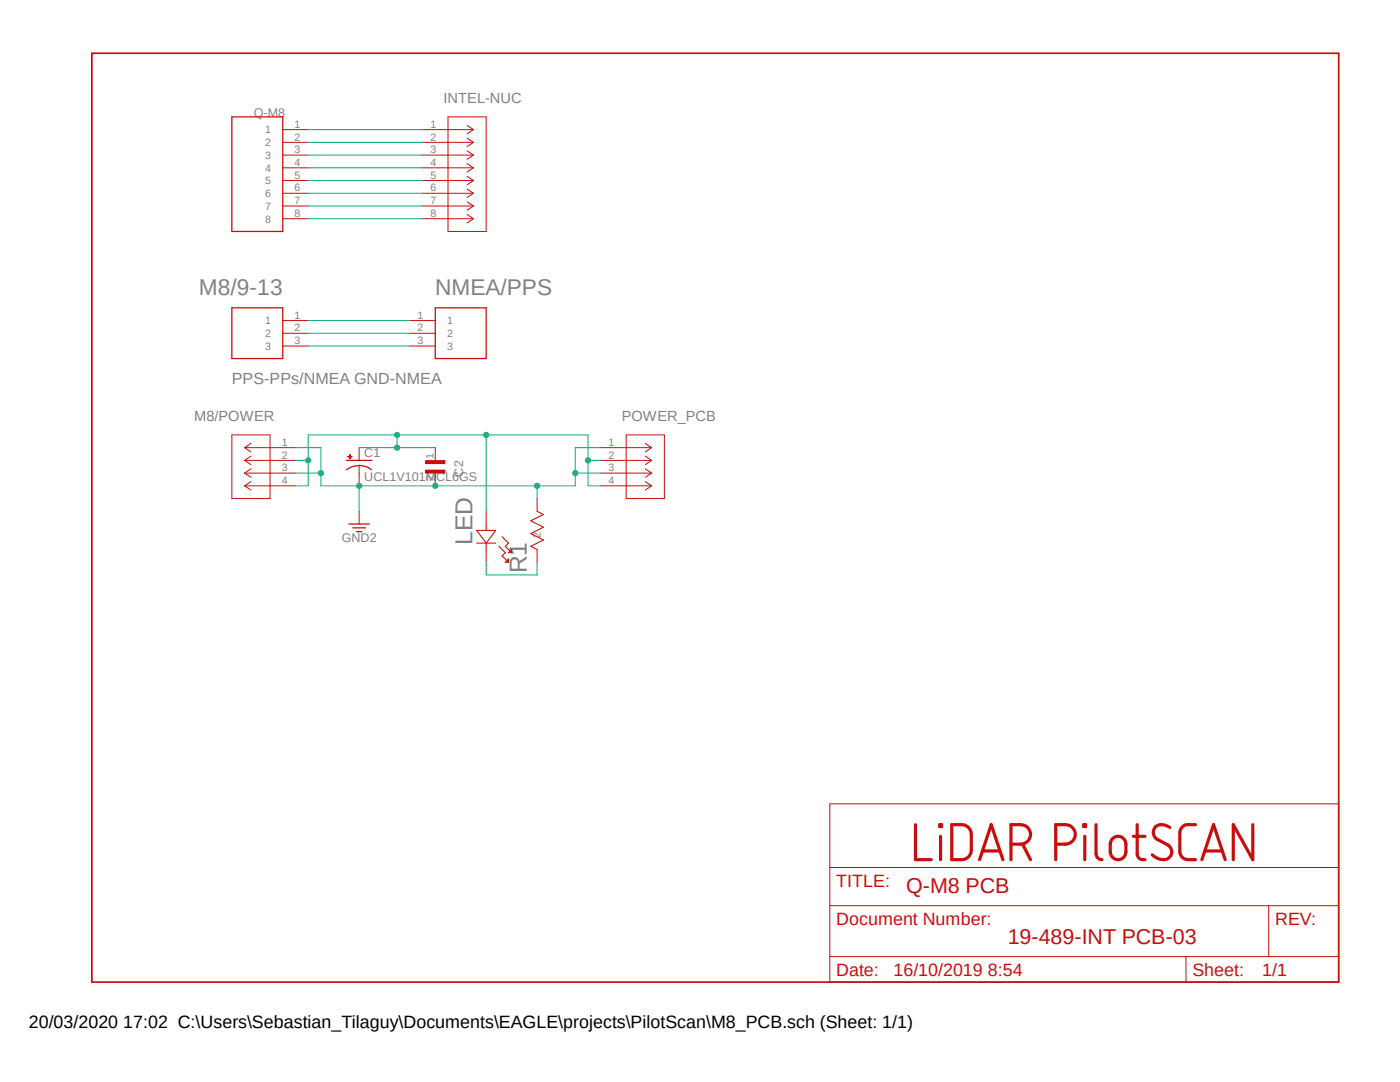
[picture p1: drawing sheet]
<?xml version="1.0" encoding="utf-8"?>
<!DOCTYPE eagle SYSTEM "eagle.dtd">
<!--
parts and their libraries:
SparkFun-PowerSymbols: Licensing: Creative Commons ShareAlike 4.0 International - https://creativecommons.org/licenses/by-sa/4.0
-->
<eagle version="9.4.2">
<drawing>
<settings>
<setting alwaysvectorfont="no"/>
<setting verticaltext="up"/>
</settings>
<grid distance="0.1" unitdist="inch" unit="inch" style="lines" multiple="1" display="no" altdistance="0.01" altunitdist="inch" altunit="inch"/>
<schematic xreflabel="%F%N/%S.%C%R" xrefpart="/%S.%C%R">
<libraries>
<library name="frame_Harold">
<symbols>
<symbol name="LETTER_L">
<frame x1="0" y1="0" x2="248.92" y2="185.42" columns="12" rows="17" layer="94" border-left="no" border-top="no" border-right="no" border-bottom="no"/>
</symbol>
<symbol name="DOCFIELD">
<wire x1="0" y1="0" x2="71.12" y2="0" width="0.1016" layer="94"/>
<wire x1="101.6" y1="15.24" x2="87.63" y2="15.24" width="0.1016" layer="94"/>
<wire x1="0" y1="0" x2="0" y2="5.08" width="0.1016" layer="94"/>
<wire x1="0" y1="5.08" x2="71.12" y2="5.08" width="0.1016" layer="94"/>
<wire x1="0" y1="5.08" x2="0" y2="15.24" width="0.1016" layer="94"/>
<wire x1="101.6" y1="15.24" x2="101.6" y2="5.08" width="0.1016" layer="94"/>
<wire x1="71.12" y1="5.08" x2="71.12" y2="0" width="0.1016" layer="94"/>
<wire x1="71.12" y1="5.08" x2="87.63" y2="5.08" width="0.1016" layer="94"/>
<wire x1="71.12" y1="0" x2="101.6" y2="0" width="0.1016" layer="94"/>
<wire x1="87.63" y1="15.24" x2="87.63" y2="5.08" width="0.1016" layer="94"/>
<wire x1="87.63" y1="15.24" x2="0" y2="15.24" width="0.1016" layer="94"/>
<wire x1="87.63" y1="5.08" x2="101.6" y2="5.08" width="0.1016" layer="94"/>
<wire x1="101.6" y1="5.08" x2="101.6" y2="0" width="0.1016" layer="94"/>
<wire x1="0" y1="15.24" x2="0" y2="22.86" width="0.1016" layer="94"/>
<wire x1="101.6" y1="35.56" x2="0" y2="35.56" width="0.1016" layer="94"/>
<wire x1="101.6" y1="35.56" x2="101.6" y2="22.86" width="0.1016" layer="94"/>
<wire x1="0" y1="22.86" x2="101.6" y2="22.86" width="0.1016" layer="94"/>
<wire x1="0" y1="22.86" x2="0" y2="35.56" width="0.1016" layer="94"/>
<wire x1="101.6" y1="22.86" x2="101.6" y2="15.24" width="0.1016" layer="94"/>
<text x="1.27" y="1.27" size="2.54" layer="94">Date:</text>
<text x="12.7" y="1.27" size="2.54" layer="94">&gt;LAST_DATE_TIME</text>
<text x="72.39" y="1.27" size="2.54" layer="94">Sheet:</text>
<text x="86.36" y="1.27" size="2.54" layer="94">&gt;SHEET</text>
<text x="88.9" y="11.43" size="2.54" layer="94">REV:</text>
<text x="1.27" y="19.05" size="2.54" layer="94">TITLE:</text>
<text x="1.27" y="11.43" size="2.54" layer="94">Document Number:</text>
<text x="50.8" y="27.94" size="7.62" layer="94" font="vector" align="center">LiDAR PilotSCAN</text>
<text x="15.24" y="17.78" size="3.048" layer="94">Q-M8 PCB</text>
<text x="35.56" y="7.62" size="3.048" layer="94">19-489-INT PCB-03</text>
</symbol>
</symbols>
<devicesets>
<deviceset name="LETTER_L_2" prefix="FRAME" uservalue="yes">
<gates>
<gate name="G$1" symbol="LETTER_L" x="0" y="0"/>
<gate name="G$2" symbol="DOCFIELD" x="147.32" y="0" addlevel="must"/>
</gates>
<devices>
<device name="">
<technologies>
<technology name=""/>
</technologies>
</device>
</devices>
</deviceset>
</devicesets>
</library>
<library name="0955032881">
<symbols>
<symbol name="0955032881">
<pin name="1" x="0" y="0" visible="pad" length="middle" direction="pas"/>
<pin name="2" x="0" y="-2.54" visible="pad" length="middle" direction="pas"/>
<pin name="3" x="0" y="-5.08" visible="pad" length="middle" direction="pas"/>
<pin name="4" x="0" y="-7.62" visible="pad" length="middle" direction="pas"/>
<pin name="5" x="0" y="-10.16" visible="pad" length="middle" direction="pas"/>
<pin name="6" x="0" y="-12.7" visible="pad" length="middle" direction="pas"/>
<pin name="7" x="0" y="-15.24" visible="pad" length="middle" direction="pas"/>
<pin name="8" x="0" y="-17.78" visible="pad" length="middle" direction="pas"/>
<wire x1="10.16" y1="0" x2="5.08" y2="0" width="0.1524" layer="94"/>
<wire x1="10.16" y1="-2.54" x2="5.08" y2="-2.54" width="0.1524" layer="94"/>
<wire x1="10.16" y1="-5.08" x2="5.08" y2="-5.08" width="0.1524" layer="94"/>
<wire x1="10.16" y1="-7.62" x2="5.08" y2="-7.62" width="0.1524" layer="94"/>
<wire x1="10.16" y1="-10.16" x2="5.08" y2="-10.16" width="0.1524" layer="94"/>
<wire x1="10.16" y1="-12.7" x2="5.08" y2="-12.7" width="0.1524" layer="94"/>
<wire x1="10.16" y1="-15.24" x2="5.08" y2="-15.24" width="0.1524" layer="94"/>
<wire x1="10.16" y1="-17.78" x2="5.08" y2="-17.78" width="0.1524" layer="94"/>
<wire x1="10.16" y1="0" x2="8.89" y2="0.8382" width="0.1524" layer="94"/>
<wire x1="10.16" y1="-2.54" x2="8.89" y2="-1.7018" width="0.1524" layer="94"/>
<wire x1="10.16" y1="-5.08" x2="8.89" y2="-4.2418" width="0.1524" layer="94"/>
<wire x1="10.16" y1="-7.62" x2="8.89" y2="-6.7818" width="0.1524" layer="94"/>
<wire x1="10.16" y1="-10.16" x2="8.89" y2="-9.3218" width="0.1524" layer="94"/>
<wire x1="10.16" y1="-12.7" x2="8.89" y2="-11.8618" width="0.1524" layer="94"/>
<wire x1="10.16" y1="-15.24" x2="8.89" y2="-14.4018" width="0.1524" layer="94"/>
<wire x1="10.16" y1="-17.78" x2="8.89" y2="-16.9418" width="0.1524" layer="94"/>
<wire x1="10.16" y1="0" x2="8.89" y2="-0.8382" width="0.1524" layer="94"/>
<wire x1="10.16" y1="-2.54" x2="8.89" y2="-3.3782" width="0.1524" layer="94"/>
<wire x1="10.16" y1="-5.08" x2="8.89" y2="-5.9182" width="0.1524" layer="94"/>
<wire x1="10.16" y1="-7.62" x2="8.89" y2="-8.4582" width="0.1524" layer="94"/>
<wire x1="10.16" y1="-10.16" x2="8.89" y2="-10.9982" width="0.1524" layer="94"/>
<wire x1="10.16" y1="-12.7" x2="8.89" y2="-13.5382" width="0.1524" layer="94"/>
<wire x1="10.16" y1="-15.24" x2="8.89" y2="-16.0782" width="0.1524" layer="94"/>
<wire x1="10.16" y1="-17.78" x2="8.89" y2="-18.6182" width="0.1524" layer="94"/>
<wire x1="5.08" y1="2.54" x2="5.08" y2="-20.32" width="0.1524" layer="94"/>
<wire x1="5.08" y1="-20.32" x2="12.7" y2="-20.32" width="0.1524" layer="94"/>
<wire x1="12.7" y1="-20.32" x2="12.7" y2="2.54" width="0.1524" layer="94"/>
<wire x1="12.7" y1="2.54" x2="5.08" y2="2.54" width="0.1524" layer="94"/>
<text x="4.1656" y="5.3086" size="2.0828" layer="95" ratio="6" rot="SR0">&gt;Name</text>
</symbol>
</symbols>
<devicesets>
<deviceset name="LLC" prefix="J">
<gates>
<gate name="A" symbol="0955032881" x="0" y="0"/>
</gates>
<devices>
<device name="" package="0955032881">
<connects>
<connect gate="A" pin="1" pad="1"/>
<connect gate="A" pin="2" pad="2"/>
<connect gate="A" pin="3" pad="3"/>
<connect gate="A" pin="4" pad="4"/>
<connect gate="A" pin="5" pad="5"/>
<connect gate="A" pin="6" pad="6"/>
<connect gate="A" pin="7" pad="7"/>
<connect gate="A" pin="8" pad="8"/>
</connects>
<technologies>
<technology name="">
<attribute name="MANUFACTURER_PART_NUMBER" value="LLC" constant="no"/>
<attribute name="VENDOR" value="Molex Connector Corporation" constant="no"/>
</technology>
</technologies>
</device>
</devices>
</deviceset>
</devicesets>
</library>
<library name="292133-8">
<symbols>
<symbol name="292133-8">
<wire x1="-5.08" y1="-10.16" x2="-5.08" y2="12.7" width="0.254" layer="94"/>
<wire x1="-5.08" y1="12.7" x2="5.08" y2="12.7" width="0.254" layer="94"/>
<wire x1="5.08" y1="12.7" x2="5.08" y2="-10.16" width="0.254" layer="94"/>
<wire x1="5.08" y1="-10.16" x2="-5.08" y2="-10.16" width="0.254" layer="94"/>
<text x="-5.58" y="12.7" size="1.778" layer="95">&gt;NAME</text>
<text x="-5.08" y="-12.7" size="1.778" layer="96">&gt;VALUE</text>
<pin name="1" x="-10.16" y="10.16" length="middle" direction="pas"/>
<pin name="2" x="-10.16" y="7.62" length="middle" direction="pas"/>
<pin name="3" x="-10.16" y="5.08" length="middle" direction="pas"/>
<pin name="4" x="-10.16" y="2.54" length="middle" direction="pas"/>
<pin name="5" x="-10.16" y="0" length="middle" direction="pas"/>
<pin name="6" x="-10.16" y="-2.54" length="middle" direction="pas"/>
<pin name="7" x="-10.16" y="-5.08" length="middle" direction="pas"/>
<pin name="8" x="-10.16" y="-7.62" length="middle" direction="pas"/>
</symbol>
</symbols>
<devicesets>
<deviceset name="292133-8" prefix="J">
<gates>
<gate name="G$1" symbol="292133-8" x="0" y="0"/>
</gates>
<devices>
<device name="" package="TE_292133-8">
<connects>
<connect gate="G$1" pin="1" pad="1"/>
<connect gate="G$1" pin="2" pad="2"/>
<connect gate="G$1" pin="3" pad="3"/>
<connect gate="G$1" pin="4" pad="4"/>
<connect gate="G$1" pin="5" pad="5"/>
<connect gate="G$1" pin="6" pad="6"/>
<connect gate="G$1" pin="7" pad="7"/>
<connect gate="G$1" pin="8" pad="8"/>
</connects>
<technologies>
<technology name="">
<attribute name="COMMENT" value="292133-8"/>
<attribute name="DESCRIPTION" value=" AMP CT 8 Position Through Hole Single Row Vertical Wire to Board Shrouded Header "/>
<attribute name="DIGI-KEY_PART_NUMBER" value="A100950-ND"/>
<attribute name="DIGI-KEY_PURCHASE_URL" value="https://www.digikey.com/product-detail/en/te-connectivity-amp-connectors/292133-8/A100950-ND/2272959?utm_source=snapeda&amp;utm_medium=aggregator&amp;utm_campaign=symbol"/>
<attribute name="EU_ROHS_COMPLIANCE" value="Compliant"/>
<attribute name="MF" value="TE Connectivity"/>
<attribute name="MP" value="292133-8"/>
<attribute name="PACKAGE" value="None"/>
<attribute name="TE_PURCHASE_URL" value="https://www.te.com/usa-en/product-292133-8.html?te_bu=Cor&amp;te_type=disp&amp;te_campaign=seda_glo_cor-seda-global-disp-prtnr-fy19-seda-model-bom-cta_sma-317_1&amp;elqCampaignId=32493"/>
</technology>
</technologies>
</device>
</devices>
</deviceset>
</devicesets>
</library>
<library name="1-2834021-3">
<symbols>
<symbol name="1-2834021-3">
<wire x1="-5.08" y1="5.08" x2="5.08" y2="5.08" width="0.254" layer="94"/>
<wire x1="5.08" y1="5.08" x2="5.08" y2="-5.08" width="0.254" layer="94"/>
<wire x1="5.08" y1="-5.08" x2="-5.08" y2="-5.08" width="0.254" layer="94"/>
<wire x1="-5.08" y1="-5.08" x2="-5.08" y2="5.08" width="0.254" layer="94"/>
<text x="-5.083559375" y="7.625340625" size="3.228059375" layer="95">&gt;NAME</text>
<text x="-5.08631875" y="-10.1726" size="3.22981875" layer="96">&gt;VALUE</text>
<pin name="1" x="-10.16" y="2.54" length="middle" direction="pas"/>
<pin name="2" x="-10.16" y="0" length="middle" direction="pas"/>
<pin name="3" x="-10.16" y="-2.54" length="middle" direction="pas"/>
</symbol>
</symbols>
<devicesets>
<deviceset name="1-2834021-3" prefix="J">
<gates>
<gate name="G$1" symbol="1-2834021-3" x="0" y="0"/>
</gates>
<devices>
<device name="" package="CONN_1-2834021-3">
<connects>
<connect gate="G$1" pin="1" pad="1"/>
<connect gate="G$1" pin="2" pad="2"/>
<connect gate="G$1" pin="3" pad="3"/>
</connects>
<technologies>
<technology name="">
<attribute name="COMMENT" value="1-2834021-3"/>
<attribute name="DESCRIPTION" value=" Conn PC Terminal Block RCP 3 POS 2.5mm Solder ST Thru-Hole 5A/Contact Box/Carton "/>
<attribute name="DIGI-KEY_PART_NUMBER" value="A123845-ND"/>
<attribute name="DIGI-KEY_PURCHASE_URL" value="https://www.digikey.com.co/product-detail/en/te-connectivity-amp-connectors/1-2834021-3/A123845-ND/5872961?utm_source=snapeda&amp;utm_medium=aggregator&amp;utm_campaign=symbol"/>
<attribute name="MF" value="TE Connectivity"/>
<attribute name="MP" value="1-2834021-3"/>
<attribute name="PACKAGE" value="None"/>
<attribute name="TE_PURCHASE_URL" value="https://www.te.com/usa-en/product-1-2834021-3.html?te_bu=Cor&amp;te_type=disp&amp;te_campaign=seda_glo_cor-seda-global-disp-prtnr-fy19-seda-model-bom-cta_sma-317_1&amp;elqCampaignId=32493"/>
</technology>
</technologies>
</device>
</devices>
</deviceset>
</devicesets>
</library>
<library name="3-794630-4">
<symbols>
<symbol name="CON4_2X2_P3MM_VMNL2">
<pin name="1" x="0" y="0" visible="pad" length="middle" direction="pas"/>
<pin name="2" x="0" y="-2.54" visible="pad" length="middle" direction="pas"/>
<pin name="3" x="0" y="-5.08" visible="pad" length="middle" direction="pas"/>
<pin name="4" x="0" y="-7.62" visible="pad" length="middle" direction="pas"/>
<wire x1="10.16" y1="0" x2="5.08" y2="0" width="0.1524" layer="94"/>
<wire x1="10.16" y1="-2.54" x2="5.08" y2="-2.54" width="0.1524" layer="94"/>
<wire x1="10.16" y1="-5.08" x2="5.08" y2="-5.08" width="0.1524" layer="94"/>
<wire x1="10.16" y1="-7.62" x2="5.08" y2="-7.62" width="0.1524" layer="94"/>
<wire x1="10.16" y1="0" x2="8.89" y2="0.8382" width="0.1524" layer="94"/>
<wire x1="10.16" y1="-2.54" x2="8.89" y2="-1.7018" width="0.1524" layer="94"/>
<wire x1="10.16" y1="-5.08" x2="8.89" y2="-4.2418" width="0.1524" layer="94"/>
<wire x1="10.16" y1="-7.62" x2="8.89" y2="-6.7818" width="0.1524" layer="94"/>
<wire x1="10.16" y1="0" x2="8.89" y2="-0.8382" width="0.1524" layer="94"/>
<wire x1="10.16" y1="-2.54" x2="8.89" y2="-3.3782" width="0.1524" layer="94"/>
<wire x1="10.16" y1="-5.08" x2="8.89" y2="-5.9182" width="0.1524" layer="94"/>
<wire x1="10.16" y1="-7.62" x2="8.89" y2="-8.4582" width="0.1524" layer="94"/>
<wire x1="5.08" y1="2.54" x2="5.08" y2="-10.16" width="0.1524" layer="94"/>
<wire x1="5.08" y1="-10.16" x2="12.7" y2="-10.16" width="0.1524" layer="94"/>
<wire x1="12.7" y1="-10.16" x2="12.7" y2="2.54" width="0.1524" layer="94"/>
<wire x1="12.7" y1="2.54" x2="5.08" y2="2.54" width="0.1524" layer="94"/>
<text x="4.1656" y="5.3086" size="2.0828" layer="95" ratio="6" rot="SR0">&gt;Name</text>
</symbol>
</symbols>
<devicesets>
<deviceset name="3-794630-4" prefix="J">
<gates>
<gate name="A" symbol="CON4_2X2_P3MM_VMNL2" x="0" y="0"/>
</gates>
<devices>
<device name="" package="CON4_2X2_P3MM_VMNL2">
<connects>
<connect gate="A" pin="1" pad="1"/>
<connect gate="A" pin="2" pad="2"/>
<connect gate="A" pin="3" pad="3"/>
<connect gate="A" pin="4" pad="4"/>
</connects>
<technologies>
<technology name="">
<attribute name="MANUFACTURER_PART_NUMBER" value="37946304" constant="no"/>
<attribute name="VENDOR" value="TE Connectivity" constant="no"/>
</technology>
</technologies>
</device>
</devices>
</deviceset>
</devicesets>
</library>
<library name="UCL1V101MCL6GS">
<symbols>
<symbol name="CL10A475MQ8NNNC">
<wire x1="-2.54" y1="0" x2="2.54" y2="0" width="0.254" layer="94"/>
<wire x1="0" y1="-1.016" x2="0" y2="-2.54" width="0.1524" layer="94"/>
<wire x1="0" y1="-1" x2="2.4892" y2="-1.8542" width="0.254" layer="94" curve="-37.878202"/>
<wire x1="-2.4669" y1="-1.8504" x2="0" y2="-1.0161" width="0.254" layer="94" curve="-37.376341"/>
<text x="1.016" y="0.635" size="1.778" layer="95">&gt;NAME</text>
<text x="1.016" y="-4.191" size="1.778" layer="96">&gt;VALUE</text>
<rectangle x1="-2.253" y1="0.668" x2="-1.364" y2="0.795" layer="94"/>
<rectangle x1="-1.872" y1="0.287" x2="-1.745" y2="1.176" layer="94"/>
<pin name="+" x="0" y="2.54" visible="off" length="short" direction="pas" swaplevel="1" rot="R270"/>
<pin name="-" x="0" y="-5.08" visible="off" length="short" direction="pas" swaplevel="1" rot="R90"/>
</symbol>
</symbols>
<devicesets>
<deviceset name="UCL1V101MCL6GS" prefix="C">
<gates>
<gate name="A" symbol="CL10A475MQ8NNNC" x="0" y="0"/>
</gates>
<devices>
<device name="" package="U2-K">
<connects>
<connect gate="A" pin="+" pad="1"/>
<connect gate="A" pin="-" pad="2"/>
</connects>
<technologies>
<technology name="">
<attribute name="MANUFACTURER_PART_NUMBER" value="UCL1V101MCL6GS" constant="no"/>
<attribute name="VENDOR" value="Nichicon" constant="no"/>
</technology>
</technologies>
</device>
<device name="U2-K-M" package="U2-K-M">
<technologies>
<technology name="">
<attribute name="MANUFACTURER_PART_NUMBER" value="UCL1V101MCL6GS" constant="no"/>
<attribute name="VENDOR" value="Nichicon" constant="no"/>
</technology>
</technologies>
</device>
<device name="U2-K-L" package="U2-K-L">
<technologies>
<technology name="">
<attribute name="MANUFACTURER_PART_NUMBER" value="UCL1V101MCL6GS" constant="no"/>
<attribute name="VENDOR" value="Nichicon" constant="no"/>
</technology>
</technologies>
</device>
</devices>
</deviceset>
</devicesets>
</library>
<library name="GRM033R6YA104KE14D">
<symbols>
<symbol name="GRM033R6YA104KE14D">
<text x="0" y="3.81093125" size="1.77843125" layer="95">&gt;NAME</text>
<text x="0" y="-5.08848125" size="1.78096875" layer="96">&gt;VALUE</text>
<rectangle x1="0" y1="-1.906859375" x2="0.635" y2="1.905" layer="94"/>
<rectangle x1="1.90685" y1="-1.90685" x2="2.54" y2="1.905" layer="94"/>
<pin name="2" x="5.08" y="0" visible="pad" length="short" direction="pas" rot="R180"/>
<pin name="1" x="-2.54" y="0" visible="pad" length="short" direction="pas"/>
</symbol>
</symbols>
<devicesets>
<deviceset name="GRM033R6YA104KE14D" prefix="C">
<gates>
<gate name="G$1" symbol="GRM033R6YA104KE14D" x="0" y="0"/>
</gates>
<devices>
<device name="" package="CAPC0603X33N">
<connects>
<connect gate="G$1" pin="1" pad="1"/>
<connect gate="G$1" pin="2" pad="2"/>
</connects>
<technologies>
<technology name="">
<attribute name="DESCRIPTION" value=" Cap 0.1uf 35vdc X5r 10% Smd 0201 Paper Tape "/>
<attribute name="DIGI-KEY_PART_NUMBER" value="490-10430-1-ND"/>
<attribute name="DIGI-KEY_PURCHASE_URL" value="https://www.digikey.com.co/product-detail/en/murata-electronics/GRM033R6YA104KE14D/490-10430-1-ND/5026320?utm_source=snapeda&amp;utm_medium=aggregator&amp;utm_campaign=symbol"/>
<attribute name="MF" value="Murata Electronics"/>
<attribute name="MP" value="GRM033R6YA104KE14D"/>
<attribute name="PACKAGE" value="0603 Taiyo Yuden"/>
</technology>
</technologies>
</device>
</devices>
</deviceset>
</devicesets>
</library>
<library name="VLMC3100-GS08">
<symbols>
<symbol name="LED">
<pin name="2" x="0" y="0" visible="off" length="short" direction="pas"/>
<pin name="1" x="10.16" y="0" visible="off" length="short" direction="pas" rot="R180"/>
<wire x1="3.81" y1="1.905" x2="3.81" y2="0" width="0.2032" layer="94"/>
<wire x1="3.81" y1="0" x2="3.81" y2="-1.905" width="0.2032" layer="94"/>
<wire x1="2.54" y1="0" x2="3.81" y2="0" width="0.2032" layer="94"/>
<wire x1="6.35" y1="-1.905" x2="6.35" y2="0" width="0.2032" layer="94"/>
<wire x1="6.35" y1="0" x2="6.35" y2="1.905" width="0.2032" layer="94"/>
<wire x1="6.35" y1="0" x2="7.62" y2="0" width="0.2032" layer="94"/>
<wire x1="6.35" y1="4.445" x2="6.985" y2="3.81" width="0.2032" layer="94"/>
<wire x1="6.985" y1="3.81" x2="8.255" y2="5.08" width="0.2032" layer="94"/>
<wire x1="8.255" y1="3.81" x2="8.89" y2="3.175" width="0.2032" layer="94"/>
<wire x1="8.89" y1="3.175" x2="10.16" y2="4.445" width="0.2032" layer="94"/>
<wire x1="8.255" y1="5.08" x2="7.62" y2="5.08" width="0.2032" layer="94"/>
<wire x1="7.62" y1="5.08" x2="8.255" y2="4.445" width="0.2032" layer="94"/>
<wire x1="8.255" y1="4.445" x2="8.255" y2="5.08" width="0.2032" layer="94"/>
<wire x1="10.16" y1="4.445" x2="9.525" y2="4.445" width="0.2032" layer="94"/>
<wire x1="9.525" y1="4.445" x2="10.16" y2="3.81" width="0.2032" layer="94"/>
<wire x1="10.16" y1="3.81" x2="10.16" y2="4.445" width="0.2032" layer="94"/>
<wire x1="6.985" y1="2.54" x2="8.255" y2="3.81" width="0.2032" layer="94"/>
<wire x1="6.35" y1="0" x2="3.81" y2="1.905" width="0.2032" layer="94"/>
<wire x1="3.81" y1="-1.905" x2="6.35" y2="0" width="0.2032" layer="94"/>
<wire x1="5.08" y1="3.175" x2="6.35" y2="4.445" width="0.2032" layer="94"/>
<text x="-3.8862" y="-9.3472" size="3.4798" layer="96" ratio="10" rot="SR0">&gt;Value</text>
<text x="-2.8194" y="-6.1976" size="3.4798" layer="95" ratio="10" rot="SR0">&gt;Name</text>
</symbol>
</symbols>
<devicesets>
<deviceset name="VLMC3100-GS08" prefix="CR">
<gates>
<gate name="A" symbol="LED" x="0" y="0"/>
</gates>
<devices>
<device name="" package="LED_PLCC_VSMB">
<connects>
<connect gate="A" pin="1" pad="1"/>
<connect gate="A" pin="2" pad="2"/>
</connects>
<technologies>
<technology name="">
<attribute name="MANUFACTURER_PART_NUMBER" value="VLMC3100GS08" constant="no"/>
<attribute name="VENDOR" value="Vishay" constant="no"/>
</technology>
</technologies>
</device>
<device name="LED_PLCC_VSMB-M" package="LED_PLCC_VSMB-M">
<connects>
<connect gate="A" pin="1" pad="1"/>
<connect gate="A" pin="2" pad="2"/>
</connects>
<technologies>
<technology name="">
<attribute name="MANUFACTURER_PART_NUMBER" value="VLMC3100GS08" constant="no"/>
<attribute name="VENDOR" value="Vishay" constant="no"/>
</technology>
</technologies>
</device>
<device name="LED_PLCC_VSMB-L" package="LED_PLCC_VSMB-L">
<connects>
<connect gate="A" pin="1" pad="1"/>
<connect gate="A" pin="2" pad="2"/>
</connects>
<technologies>
<technology name="">
<attribute name="MANUFACTURER_PART_NUMBER" value="VLMC3100GS08" constant="no"/>
<attribute name="VENDOR" value="Vishay" constant="no"/>
</technology>
</technologies>
</device>
</devices>
</deviceset>
</devicesets>
</library>
<library name="CRCW04026k80FKEDHP">
<symbols>
<symbol name="RES">
<pin name="2" x="0" y="0" visible="pin" length="short" direction="pas" swaplevel="1"/>
<pin name="1" x="12.7" y="0" visible="off" length="short" direction="pas" rot="R180"/>
<wire x1="3.175" y1="1.27" x2="4.445" y2="-1.27" width="0.2032" layer="94"/>
<wire x1="4.445" y1="-1.27" x2="5.715" y2="1.27" width="0.2032" layer="94"/>
<wire x1="5.715" y1="1.27" x2="6.985" y2="-1.27" width="0.2032" layer="94"/>
<wire x1="6.985" y1="-1.27" x2="8.255" y2="1.27" width="0.2032" layer="94"/>
<wire x1="8.255" y1="1.27" x2="9.525" y2="-1.27" width="0.2032" layer="94"/>
<wire x1="2.54" y1="0" x2="3.175" y2="1.27" width="0.2032" layer="94"/>
<wire x1="9.525" y1="-1.27" x2="10.16" y2="0" width="0.2032" layer="94"/>
<text x="-2.6162" y="-5.5372" size="3.4798" layer="96" ratio="10" rot="SR0">&gt;Value</text>
<text x="-2.1844" y="2.0828" size="3.4798" layer="95" ratio="10" rot="SR0">&gt;Name</text>
</symbol>
</symbols>
<devicesets>
<deviceset name="CRCW04026K80FKEDHP" prefix="R">
<gates>
<gate name="A" symbol="RES" x="0" y="0" swaplevel="1"/>
</gates>
<devices>
<device name="" package="RES_CRCW_0402">
<connects>
<connect gate="A" pin="1" pad="1"/>
<connect gate="A" pin="2" pad="2"/>
</connects>
<technologies>
<technology name="">
<attribute name="MANUFACTURER_PART_NUMBER" value="CRCW04026K80FKEDHP" constant="no"/>
<attribute name="VENDOR" value="Vishay" constant="no"/>
</technology>
</technologies>
</device>
<device name="RES_CRCW_0402-M" package="RES_CRCW_0402-M">
<connects>
<connect gate="A" pin="1" pad="1"/>
<connect gate="A" pin="2" pad="2"/>
</connects>
<technologies>
<technology name="">
<attribute name="MANUFACTURER_PART_NUMBER" value="CRCW04026K80FKEDHP" constant="no"/>
<attribute name="VENDOR" value="Vishay" constant="no"/>
</technology>
</technologies>
</device>
<device name="RES_CRCW_0402-L" package="RES_CRCW_0402-L">
<connects>
<connect gate="A" pin="1" pad="1"/>
<connect gate="A" pin="2" pad="2"/>
</connects>
<technologies>
<technology name="">
<attribute name="MANUFACTURER_PART_NUMBER" value="CRCW04026K80FKEDHP" constant="no"/>
<attribute name="VENDOR" value="Vishay" constant="no"/>
</technology>
</technologies>
</device>
</devices>
</deviceset>
</devicesets>
</library>
<library name="SparkFun-PowerSymbols">
<symbols>
<symbol name="GND">
<pin name="3.3V" x="0" y="2.54" visible="off" length="short" direction="sup" rot="R270"/>
<wire x1="-2.032" y1="0" x2="2.032" y2="0" width="0.254" layer="94"/>
<wire x1="-1.27" y1="-0.762" x2="1.27" y2="-0.762" width="0.254" layer="94"/>
<wire x1="-0.508" y1="-1.524" x2="0.508" y2="-1.524" width="0.254" layer="94"/>
<text x="0" y="-1.778" size="1.778" layer="96" align="top-center">&gt;VALUE</text>
</symbol>
</symbols>
<devicesets>
<deviceset name="GND2" prefix="GND">
<gates>
<gate name="G$1" symbol="GND" x="2.54" y="0"/>
</gates>
<devices>
<device name="">
<technologies>
<technology name=""/>
</technologies>
</device>
</devices>
</deviceset>
</devicesets>
</library>
</libraries>
<attributes>
</attributes>
<variantdefs>
</variantdefs>
<classes>
<class number="0" name="default" width="0.254" drill="0.508">
<clearance class="0" value="0.254"/>
</class>
<class number="1" name="Style_1" width="1.524" drill="0.254">
</class>
</classes>
<parts>
<part name="FRAME1" library="frame_Harold" deviceset="LETTER_L_2" device=""/>
<part name="INTEL-NUC" library="0955032881" deviceset="LLC" device="" override_package3d_urn="urn:adsk.eagle:package:12809159/2" override_package_urn="urn:adsk.eagle:footprint:12809160/1"/>
<part name="Q-M8" library="292133-8" deviceset="292133-8" device="" override_package3d_urn="urn:adsk.eagle:package:12809167/2" override_package_urn="urn:adsk.eagle:footprint:12809168/1"/>
<part name="M8/9-13" library="1-2834021-3" deviceset="1-2834021-3" device="" override_package3d_urn="urn:adsk.eagle:package:13009349/2" override_package_urn="urn:adsk.eagle:footprint:13009351/1"/>
<part name="NMEA/PPS" library="1-2834021-3" deviceset="1-2834021-3" device="" override_package3d_urn="urn:adsk.eagle:package:13009352/2" override_package_urn="urn:adsk.eagle:footprint:13009353/1"/>
<part name="M8/POWER" library="3-794630-4" deviceset="3-794630-4" device="" override_package3d_urn="urn:adsk.eagle:package:12809122/2" override_package_urn="urn:adsk.eagle:footprint:12809123/1"/>
<part name="POWER_PCB" library="3-794630-4" deviceset="3-794630-4" device="" override_package3d_urn="urn:adsk.eagle:package:12809118/2" override_package_urn="urn:adsk.eagle:footprint:12809119/1"/>
<part name="C1" library="UCL1V101MCL6GS" deviceset="UCL1V101MCL6GS" device="" override_package3d_urn="urn:adsk.eagle:package:13009362/2" override_package_urn="urn:adsk.eagle:footprint:13009363/1"/>
<part name="C2" library="GRM033R6YA104KE14D" deviceset="GRM033R6YA104KE14D" device=""/>
<part name="LED" library="VLMC3100-GS08" deviceset="VLMC3100-GS08" device=""/>
<part name="R1" library="CRCW04026k80FKEDHP" deviceset="CRCW04026K80FKEDHP" device=""/>
<part name="GND1" library="SparkFun-PowerSymbols" deviceset="GND2" device=""/>
</parts>
<sheets>
<sheet>
<plain>
<text x="-88.9" y="38.1" size="2.286" layer="97">PPS-PPs/NMEA GND-NMEA</text>
</plain>
<instances>
<instance part="FRAME1" gate="G$1" x="-116.84" y="-81.28" smashed="yes"/>
<instance part="FRAME1" gate="G$2" x="30.48" y="-81.28" smashed="yes">
<attribute name="LAST_DATE_TIME" x="43.18" y="-80.01" size="2.54" layer="94"/>
<attribute name="SHEET" x="116.84" y="-80.01" size="2.54" layer="94"/>
</instance>
<instance part="INTEL-NUC" gate="A" x="-50.8" y="88.9" smashed="yes">
<attribute name="NAME" x="-46.6344" y="94.2086" size="2.0828" layer="95" ratio="6" rot="SR0"/>
</instance>
<instance part="Q-M8" gate="G$1" x="-83.82" y="78.74" smashed="yes" rot="MR0">
<attribute name="NAME" x="-78.24" y="91.44" size="1.778" layer="95" rot="MR0"/>
</instance>
<instance part="M8/9-13" gate="G$1" x="-83.82" y="48.26" smashed="yes" rot="MR0">
<attribute name="NAME" x="-78.736440625" y="55.885340625" size="3.228059375" layer="95" rot="MR0"/>
</instance>
<instance part="NMEA/PPS" gate="G$1" x="-43.18" y="48.26" smashed="yes">
<attribute name="NAME" x="-48.263559375" y="55.885340625" size="3.228059375" layer="95"/>
</instance>
<instance part="M8/POWER" gate="A" x="-76.2" y="25.4" smashed="yes" rot="MR0">
<attribute name="NAME" x="-80.3656" y="30.7086" size="2.0828" layer="95" ratio="6" rot="SMR0"/>
</instance>
<instance part="POWER_PCB" gate="A" x="-15.24" y="25.4" smashed="yes">
<attribute name="NAME" x="-11.0744" y="30.7086" size="2.0828" layer="95" ratio="6" rot="SR0"/>
</instance>
<instance part="C1" gate="A" x="-63.5" y="22.86" smashed="yes">
<attribute name="NAME" x="-62.484" y="23.495" size="1.778" layer="95"/>
<attribute name="VALUE" x="-62.484" y="18.669" size="1.778" layer="96"/>
</instance>
<instance part="C2" gate="G$1" x="-48.26" y="22.86" smashed="yes" rot="R270">
<attribute name="NAME" x="-44.44906875" y="22.86" size="1.77843125" layer="95" rot="R270"/>
</instance>
<instance part="LED" gate="A" x="-38.1" y="12.7" smashed="yes" rot="R270">
<attribute name="NAME" x="-44.2976" y="15.5194" size="3.4798" layer="95" ratio="10" rot="SR270"/>
</instance>
<instance part="R1" gate="A" x="-27.94" y="2.54" smashed="yes" rot="R90">
<attribute name="NAME" x="-30.0228" y="0.3556" size="3.4798" layer="95" ratio="10" rot="SR90"/>
</instance>
<instance part="GND1" gate="G$1" x="-63.5" y="10.16" smashed="yes">
<attribute name="VALUE" x="-63.5" y="8.382" size="1.778" layer="96" align="top-center"/>
</instance>
</instances>
<busses>
</busses>
<nets>
<net name="N$1" class="0">
<segment>
<pinref part="Q-M8" gate="G$1" pin="1"/>
<pinref part="INTEL-NUC" gate="A" pin="1"/>
<wire x1="-73.66" y1="88.9" x2="-50.8" y2="88.9" width="0.1524" layer="91"/>
</segment>
</net>
<net name="N$2" class="0">
<segment>
<pinref part="Q-M8" gate="G$1" pin="2"/>
<pinref part="INTEL-NUC" gate="A" pin="2"/>
<wire x1="-73.66" y1="86.36" x2="-50.8" y2="86.36" width="0.1524" layer="91"/>
</segment>
</net>
<net name="N$3" class="0">
<segment>
<pinref part="Q-M8" gate="G$1" pin="3"/>
<pinref part="INTEL-NUC" gate="A" pin="3"/>
<wire x1="-73.66" y1="83.82" x2="-50.8" y2="83.82" width="0.1524" layer="91"/>
</segment>
</net>
<net name="N$4" class="0">
<segment>
<pinref part="Q-M8" gate="G$1" pin="4"/>
<pinref part="INTEL-NUC" gate="A" pin="4"/>
<wire x1="-73.66" y1="81.28" x2="-50.8" y2="81.28" width="0.1524" layer="91"/>
</segment>
</net>
<net name="N$5" class="0">
<segment>
<pinref part="Q-M8" gate="G$1" pin="5"/>
<pinref part="INTEL-NUC" gate="A" pin="5"/>
<wire x1="-73.66" y1="78.74" x2="-50.8" y2="78.74" width="0.1524" layer="91"/>
</segment>
</net>
<net name="N$6" class="0">
<segment>
<pinref part="Q-M8" gate="G$1" pin="6"/>
<pinref part="INTEL-NUC" gate="A" pin="6"/>
<wire x1="-73.66" y1="76.2" x2="-50.8" y2="76.2" width="0.1524" layer="91"/>
</segment>
</net>
<net name="N$7" class="0">
<segment>
<pinref part="Q-M8" gate="G$1" pin="7"/>
<pinref part="INTEL-NUC" gate="A" pin="7"/>
<wire x1="-73.66" y1="73.66" x2="-50.8" y2="73.66" width="0.1524" layer="91"/>
</segment>
</net>
<net name="N$8" class="0">
<segment>
<pinref part="INTEL-NUC" gate="A" pin="8"/>
<pinref part="Q-M8" gate="G$1" pin="8"/>
<wire x1="-50.8" y1="71.12" x2="-73.66" y2="71.12" width="0.1524" layer="91"/>
</segment>
</net>
<net name="N$9" class="0">
<segment>
<pinref part="M8/9-13" gate="G$1" pin="1"/>
<pinref part="NMEA/PPS" gate="G$1" pin="1"/>
<wire x1="-73.66" y1="50.8" x2="-53.34" y2="50.8" width="0.1524" layer="91"/>
</segment>
</net>
<net name="N$10" class="0">
<segment>
<pinref part="M8/9-13" gate="G$1" pin="2"/>
<pinref part="NMEA/PPS" gate="G$1" pin="2"/>
<wire x1="-73.66" y1="48.26" x2="-53.34" y2="48.26" width="0.1524" layer="91"/>
</segment>
</net>
<net name="N$11" class="0">
<segment>
<pinref part="M8/9-13" gate="G$1" pin="3"/>
<pinref part="NMEA/PPS" gate="G$1" pin="3"/>
<wire x1="-73.66" y1="45.72" x2="-53.34" y2="45.72" width="0.1524" layer="91"/>
</segment>
</net>
<net name="POWER+" class="0">
<segment>
<pinref part="C1" gate="A" pin="+"/>
<pinref part="C2" gate="G$1" pin="1"/>
<wire x1="-63.5" y1="25.4" x2="-55.88" y2="25.4" width="0.1524" layer="91"/>
<pinref part="POWER_PCB" gate="A" pin="4"/>
<wire x1="-55.88" y1="25.4" x2="-48.26" y2="25.4" width="0.1524" layer="91"/>
<wire x1="-15.24" y1="17.78" x2="-17.78" y2="17.78" width="0.1524" layer="91"/>
<wire x1="-17.78" y1="17.78" x2="-17.78" y2="22.86" width="0.1524" layer="91"/>
<pinref part="POWER_PCB" gate="A" pin="2"/>
<wire x1="-17.78" y1="22.86" x2="-15.24" y2="22.86" width="0.1524" layer="91"/>
<wire x1="-17.78" y1="22.86" x2="-17.78" y2="27.94" width="0.1524" layer="91"/>
<junction x="-17.78" y="22.86"/>
<wire x1="-17.78" y1="27.94" x2="-38.1" y2="27.94" width="0.1524" layer="91"/>
<pinref part="M8/POWER" gate="A" pin="2"/>
<wire x1="-38.1" y1="27.94" x2="-55.88" y2="27.94" width="0.1524" layer="91"/>
<wire x1="-55.88" y1="27.94" x2="-73.66" y2="27.94" width="0.1524" layer="91"/>
<wire x1="-76.2" y1="22.86" x2="-73.66" y2="22.86" width="0.1524" layer="91"/>
<wire x1="-73.66" y1="22.86" x2="-73.66" y2="17.78" width="0.1524" layer="91"/>
<pinref part="M8/POWER" gate="A" pin="4"/>
<wire x1="-73.66" y1="17.78" x2="-76.2" y2="17.78" width="0.1524" layer="91"/>
<wire x1="-73.66" y1="27.94" x2="-73.66" y2="22.86" width="0.1524" layer="91"/>
<junction x="-73.66" y="22.86"/>
<wire x1="-55.88" y1="25.4" x2="-55.88" y2="27.94" width="0.1524" layer="91"/>
<junction x="-55.88" y="25.4"/>
<junction x="-55.88" y="27.94"/>
<pinref part="LED" gate="A" pin="2"/>
<wire x1="-38.1" y1="12.7" x2="-38.1" y2="27.94" width="0.1524" layer="91"/>
<junction x="-38.1" y="27.94"/>
</segment>
</net>
<net name="N$14" class="0">
<segment>
<pinref part="LED" gate="A" pin="1"/>
<wire x1="-38.1" y1="2.54" x2="-38.1" y2="0" width="0.1524" layer="91"/>
<wire x1="-38.1" y1="0" x2="-27.94" y2="0" width="0.1524" layer="91"/>
<pinref part="R1" gate="A" pin="2"/>
<wire x1="-27.94" y1="0" x2="-27.94" y2="2.54" width="0.1524" layer="91"/>
</segment>
</net>
<net name="GROUND" class="0">
<segment>
<pinref part="C1" gate="A" pin="-"/>
<pinref part="C2" gate="G$1" pin="2"/>
<wire x1="-63.5" y1="17.78" x2="-48.26" y2="17.78" width="0.1524" layer="91"/>
<wire x1="-63.5" y1="17.78" x2="-71.12" y2="17.78" width="0.1524" layer="91"/>
<junction x="-63.5" y="17.78"/>
<pinref part="M8/POWER" gate="A" pin="1"/>
<wire x1="-76.2" y1="25.4" x2="-71.12" y2="25.4" width="0.1524" layer="91"/>
<wire x1="-71.12" y1="25.4" x2="-71.12" y2="20.32" width="0.1524" layer="91"/>
<pinref part="M8/POWER" gate="A" pin="3"/>
<wire x1="-71.12" y1="20.32" x2="-76.2" y2="20.32" width="0.1524" layer="91"/>
<wire x1="-71.12" y1="17.78" x2="-71.12" y2="20.32" width="0.1524" layer="91"/>
<junction x="-71.12" y="20.32"/>
<wire x1="-48.26" y1="17.78" x2="-27.94" y2="17.78" width="0.1524" layer="91"/>
<junction x="-48.26" y="17.78"/>
<pinref part="POWER_PCB" gate="A" pin="3"/>
<wire x1="-27.94" y1="17.78" x2="-20.32" y2="17.78" width="0.1524" layer="91"/>
<wire x1="-15.24" y1="20.32" x2="-20.32" y2="20.32" width="0.1524" layer="91"/>
<wire x1="-20.32" y1="20.32" x2="-20.32" y2="25.4" width="0.1524" layer="91"/>
<pinref part="POWER_PCB" gate="A" pin="1"/>
<wire x1="-20.32" y1="25.4" x2="-15.24" y2="25.4" width="0.1524" layer="91"/>
<wire x1="-20.32" y1="17.78" x2="-20.32" y2="20.32" width="0.1524" layer="91"/>
<junction x="-20.32" y="20.32"/>
<pinref part="R1" gate="A" pin="1"/>
<wire x1="-27.94" y1="15.24" x2="-27.94" y2="17.78" width="0.1524" layer="91"/>
<junction x="-27.94" y="17.78"/>
<pinref part="GND1" gate="G$1" pin="3.3V"/>
<wire x1="-63.5" y1="12.7" x2="-63.5" y2="17.78" width="0.1524" layer="91"/>
</segment>
</net>
</nets>
</sheet>
</sheets>
</schematic>
</drawing>
<compatibility>
<note version="8.2" severity="warning">
Since Version 8.2, EAGLE supports online libraries. The ids
of those online libraries will not be understood (or retained)
with this version.
</note>
<note version="8.3" severity="warning">
Since Version 8.3, EAGLE supports URNs for individual library
assets (packages, symbols, and devices). The URNs of those assets
will not be understood (or retained) with this version.
</note>
<note version="8.3" severity="warning">
Since Version 8.3, EAGLE supports the association of 3D packages
with devices in libraries, schematics, and board files. Those 3D
packages will not be understood (or retained) with this version.
</note>
<note version="9.4" severity="warning">
Since Version 9.4, EAGLE supports the overriding of 3D packages
in schematics and board files. Those overridden 3d packages
will not be understood (or retained) with this version.
</note>
</compatibility>
</eagle>
